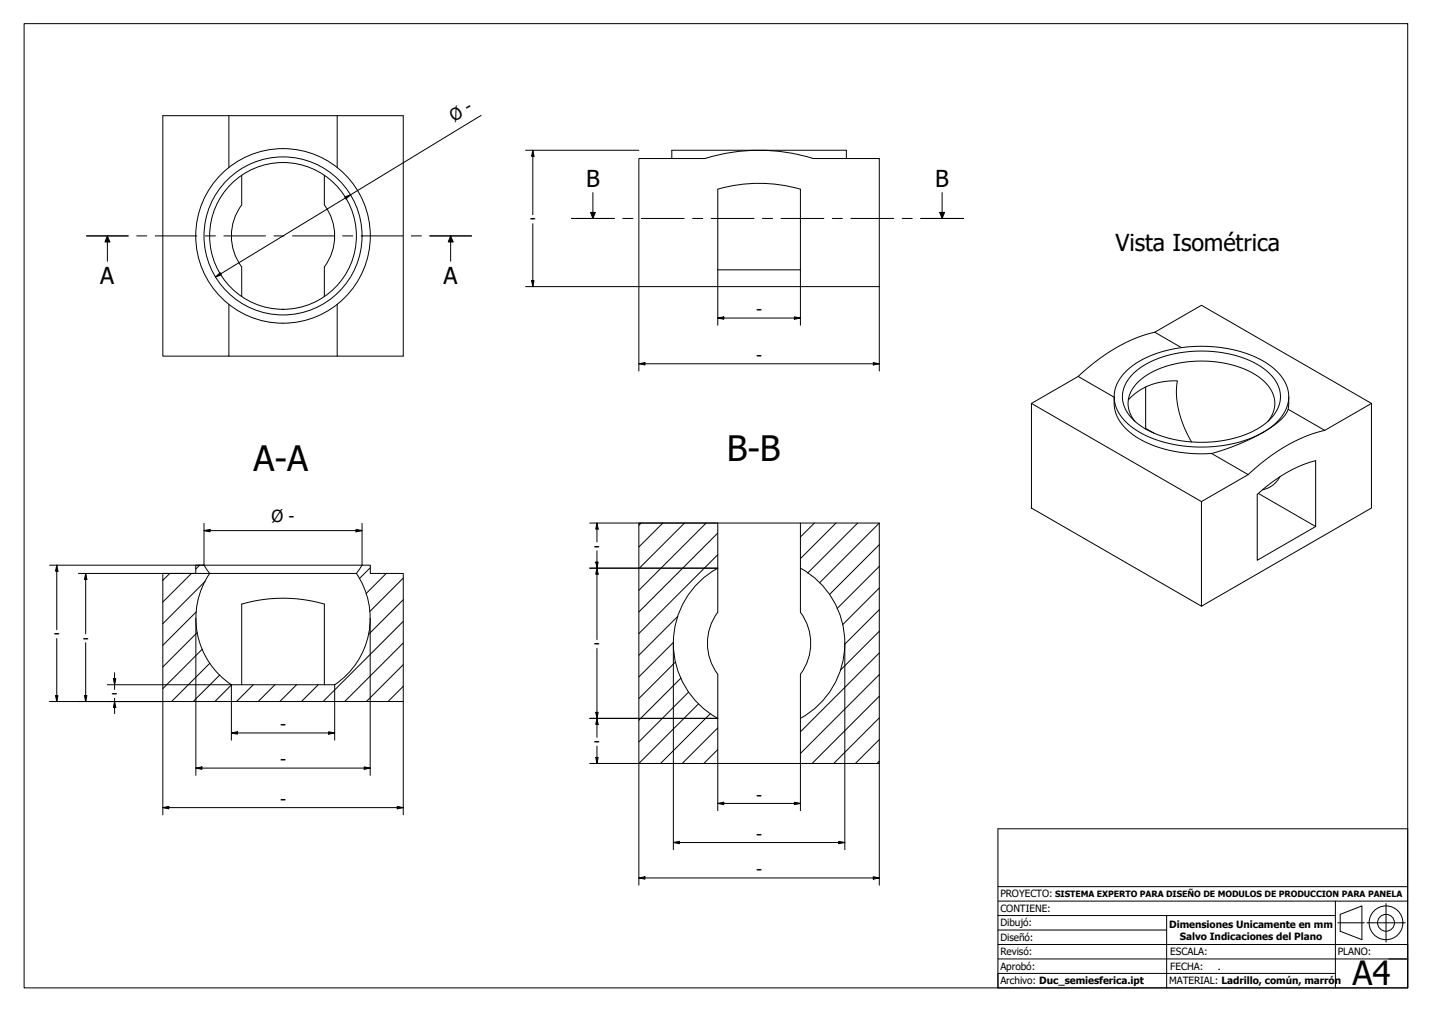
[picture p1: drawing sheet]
<svg xmlns="http://www.w3.org/2000/svg" width="297mm" height="210mm" viewBox="0 0 297 210" stroke-linecap="round" stroke-linejoin="round" font-family="sans-serif">
<!-- layer: Sombreado (ISO) -->
<g fill="none" stroke="#000" stroke-width=".21">
<path d="M35.2 118.9l-1.4 1.5M39.7 118.9l-5.9 6M41.4 117.2l-.8 .8M76.8 117.7l-2.3 2.3M80.1 118.9l-4.2 4.2M83.6 119.9l-6.9 7M133 108.5l-.5 .5M137.5 108.5l-5 5M142 108.5l-9.5 9.4M146.5 108.5l-14 13.9M148.9 115.1l-16.4 16.3M148.9 110.6l-16.4 16.3"/>
<path d="M168.9 108.5l-2.9 2.9M173.4 108.5l-7.4 7.4M177.9 108.5l-10.3 10.3M182.4 117.5l-8.7 8.7M182.4 113l-10.3 10.3M182.4 108.5l-12.4 12.4M40.7 126.9l-6.9 7M40.9 131.2l-7.1 7.1M42 134.6l-8.2 8.2M42.6 120.6l-8.8 8.8M43.5 137.5l-7.9 8M83.6 137.9l-7.6 7.6"/>
<path d="M83.6 133.4l-12.1 12.1M83.6 128.9l-16.6 16.6M83.6 124.4l-7.2 7.2M139.7 133.2l-7.2 7.2M140.1 137.3l-7.6 7.6M140.6 127.8l-8.1 8.1M182.4 122l-7.6 7.6M182.4 139.9l-16.4 16.4M182.4 135.4l-16.4 16.4M182.4 130.9l-8.1 8.1M182.4 126.4l-7.2 7.2M45.6 140l-5.5 5.5"/>
<path d="M48 142l-3.4 3.5M52.5 142l-3.4 3.5M57 142l-3.5 3.5M61.5 142l-3.5 3.5M66 142l-3.5 3.5M83.6 142.3l-3.1 3.2M141.3 140.6l-8.8 8.8M142.8 143.5l-10.3 10.4M144.9 146l-12.4 12.4M147.4 148l-10.4 10.4M148.9 155.5l-2.9 2.9M148.9 151l-7.4 7.4"/>
<path d="M182.4 157.9l-.5 .5M182.4 153.4l-5 5M182.4 148.9l-9.5 9.5M182.4 144.4l-14 14"/>
</g>
<!-- layer: Visible (ISO) -->
<g fill="none" stroke="#000" stroke-width=".21">
<path d="M47.5 24v10.7M50.1 36.4v6.1a10.7 10.7 0 0 0 0 12.9v6.1M67.3 36.4v6.1a10.7 10.7 0 0 1 0 12.9v6.1M69.9 24v10.7M132.5 32.9h13.7a37.7 37.7 0 0 1 22.5 0h13.7v26.6h-49.9zM139.4 32.9v-1.7h36.2v1.7M148.9 39.2a30.8 30.8 0 0 1 17.1 0v16.8h-17.1zM47.5 63.1v10.8h-13.7v-49.9h49.8v49.9h-13.7v-10.8M47.5 73.9h22.4M233.4 77.2a21.7 21.7 0 0 1 14.2-5.3 24.8 24.8 0 0 1 16.4 4.4 7.2 7.2 0 0 1 2.9 8.2 12.7 12.7 0 0 1-8.1 6.6 28.5 28.5 0 0 1-22.7-1.6 8.9 8.9 0 0 1-5-7.4 7.4 7.4 0 0 1 2.3-4.9zM235.1 77.5a20.7 20.7 0 0 1 14-4.7 21.2 21.2 0 0 1 14.1 4.5 6.3 6.3 0 0 1-.1 10 21.5 21.5 0 0 1-14.6 4.4 20.3 20.3 0 0 1-13.5-4.7 6.2 6.2 0 0 1 .1-9.5zM239.5 68.9a34.9 34.9 0 0 0-15.9 9.2"/>
<path d="M245.1 72.1l-5.6-3.2 9.7-5.6 35.3 20.4M214 83.7l35.2 20.3v21.7l-35.2-20.3zM231.1 82.3v1.4a8.8 8.8 0 0 0 4.8 7.1 26.1 26.1 0 0 0 15.8 3.2l5-1.8 5.3-2.5M231.1 82.4l-7.5-4.3-9.6 5.6M234 83a12.8 12.8 0 0 1 10.2-4l-.2 2.8 .4 3.1 1.2 3.5 1.6 3.3M235.4 87.4a5.8 5.8 0 0 1 1-8.5 20.7 20.7 0 0 1 14.7-3.9 17.5 17.5 0 0 1 11.7 4.7 5.6 5.6 0 0 1 .2 7.7M237.5 88.9h.1l1.8 .9M237.6 80.3v8.6M251.3 94.1l7.6 4.3M258.9 98.4l-9.7 5.6M265.5 98.9l-.7 1-.8 .8-.9 .5-1.2 .4M267.2 84.9l7.6 4.4"/>
<path d="M267.3 82.3v1.4a5.3 5.3 0 0 1-2.7 4.3l-2.6 1.7M274.8 89.3a35.1 35.1 0 0 0-15.9 9.1M284.5 83.7v21.7l-35.3 20.3M284.5 83.7l-9.7 5.6M33.8 118.9h6.8v-1.7h36.2v1.7h6.8v26.6h-49.8zM42.3 117.2l1.2 1.7M43.5 118.9h30.4M43.5 118.9a16.6 16.6 0 0 0 4.5 23.1M73.9 118.9a16.6 16.6 0 0 1-4.5 23.1h-21.4M75.1 117.2l-1.2 1.7M148.9 117.8a17.8 17.8 0 0 0 0 31.2M148.9 117.8v-9.3h-16.4v49.9h16.4v-9.4"/>
<path d="M148.9 117.8v9.2a10.7 10.7 0 0 0 0 12.8v9.2M148.9 108.5h17.1M166 117.8a17.8 17.8 0 0 1 0 31.2M166 108.5h16.4v49.9h-16.4v-18.5a10.7 10.7 0 0 0 0-12.9zM261 102.3l11.9 6.9v-13.7a28.8 28.8 0 0 0-12.1 7.1v13.6l12.1-7M50.1 142v-16.7l4.2-.9 4.1-.3 4.7 .3 4.2 .9v16.7M148.9 158.4h17.1"/>
<circle cx="58.7" cy="48.9" r="16.4"/>
<circle cx="58.7" cy="48.9" r="15.2"/>
<circle cx="58.7" cy="48.9" r="18.1"/>
</g>
<g fill="none" stroke="#000" stroke-width=".21">
<path d="M123 40v5.3M195.4 40v5.3M18 48.9h8.6M22.3 48.9l.5 1.3h-1zM22.3 48.9v5.3M28.3 48.9h2.1M32.2 48.9h8.6M42.6 48.9h2.1M46.4 48.9h8.7M56.8 48.9h2.1M60.7 48.9h8.6M71.1 48.9h2.1"/>
<path d="M74.9 48.9h8.7M85.3 48.9h2.1M89.2 48.9h8.6M93.5 48.9l.5 1.3h-1zM93.5 48.9v5.3M118.5 45.3h8.9M122.5 44.1h1l-.5 1.2zM129.2 45.3h2.1M133 45.3h8.9M143.7 45.3h2.1M147.5 45.3h8.9M158.2 45.3h2.1"/>
<path d="M162 45.3h8.9M172.6 45.3h2.1M176.5 45.3h8.9M187.1 45.3h2.1M191 45.3h8.9M194.9 44.1h1l-.5 1.2z"/>
</g>
<g fill="#000">
<path d="M22.3 48.9l.5 1.3h-1z" fill-rule="evenodd"/>
<path d="M93.5 48.9l.5 1.3h-1z" fill-rule="evenodd"/>
<path d="M122.5 44.1h1l-.5 1.2z" fill-rule="evenodd"/>
<path d="M194.9 44.1h1l-.5 1.2z" fill-rule="evenodd"/>
</g>
<g fill="none" stroke="#000" stroke-width=".21">
<path d="M207 171.9h85v33h-85zM207 198.9h85M207 195.9h85M207 186.9h85M207 183.9h85M207 189.9h35M207 192.9h35M277 189.9h-35v15M277 186.9v18M277.5 191.4h5.5M278 189.7l4.5-1.8v7l-4.5-1.7zM283.5 191.4h8"/>
<path d="M287.5 187.4v8M277 201.9h-70v3"/>
<circle cx="287.5" cy="191.4" r="3.5"/>
<circle cx="287.5" cy="191.4" r="1.75"/>
</g>
<path d="M288.1 198.9h3.9" fill="none" stroke="#000" stroke-width=".21"/>
<!-- layer: 0 -->
<path d="M252.9 201h.1" fill="none" stroke="#000" stroke-width=".21"/>
<!-- layer: Borde (ISO) -->
<path d="M5 4.9h287v200h-287z" fill="none" stroke="#000" stroke-width=".21"/>
<!-- layer: Cota (ISO) -->
<g fill="none" stroke="#000" stroke-width=".21">
<path d="M99.8 23.9l-55.1 33.5M109 31.2h23.5M110.5 31.2l.3 1.2h-.5zM110.5 31.2v13.3M44.7 57.4l.9-.8 .3 .4zM71.5 40.8l1.2-.4-.9 .9zM109 59.5h23.5v17.4M110.3 58.2h.5l-.3 1.3zM110.5 46.4v13.1M148.9 56v11.5M166 56v11.5M182.4 59.5v17.4"/>
<path d="M132.5 75.5l1.3-.3v.5zM132.5 75.5h49.9M148.9 66l1.2-.3v.5zM148.9 66h17.1M164.8 65.7l1.2 .3-1.2 .2zM181.1 75.2l1.3 .3-1.3 .2zM11.8 117.2l.2 1.3h-.5zM11.8 117.2v13.4M16.3 118.9h27.2M17.8 118.9l.2 1.3h-.5zM17.8 118.9v12.6M42.3 110.1l1.3-.3v.5z"/>
<path d="M42.3 108.6v8.6h-32M42.3 110.1h32.8M73.9 109.8l1.2 .3-1.2 .2zM75.1 108.6v8.6M122.3 117.8h26.6M122.3 108.5h26.6M123.6 116.6h.5l-.3 1.2zM123.8 117.8l.3 1.3h-.5zM123.8 108.5l.3 1.2h-.5zM123.8 108.5v3.9M123.8 114.2v18.5M11.8 132.4v13.1"/>
<path d="M17.8 133.3v12.2M23.8 139.5v3.5M40.6 128.2v32.6M76.8 128.2v32.6M123.8 134.5v18.4M139.7 133.4v42.9M175.2 133.4v42.9M10.3 145.5h23.5v23.5M11.5 144.3h.5l-.2 1.2zM17.5 144.3h.5l-.2 1.2zM22.3 142h25.7v11.5M23.5 140.8h.5l-.2 1.2z"/>
<path d="M23.8 145.5l.2 1.3h-.5zM23.8 144.8v3.2M40.6 159.3l1.3-.2v.5zM40.6 159.3h36.2M48 152l1.2-.2v.5zM48 152h21.4M68.2 151.8l1.2 .2-1.2 .3zM69.4 142v11.5M75.5 159.1l1.3 .2-1.3 .3zM83.6 145.5v23.5M122.3 158.4h26.6v9.7M122.3 149h26.6"/>
<path d="M123.6 157.1h.5l-.3 1.3zM123.6 147.8h.5l-.3 1.2zM123.8 149l.3 1.2h-.5zM123.8 154.7v3.7M132.5 158.4v25.2M166 158.4v9.7M182.4 158.4v25.2M33.8 167.5l1.2-.2v.5zM33.8 167.5h49.8M82.4 167.3l1.2 .2-1.2 .3zM139.7 174.8l1.2-.3v.5zM139.7 174.8h35.5"/>
<path d="M148.9 166.6l1.2-.2v.5zM148.9 166.6h17.1M164.8 166.4l1.2 .2-1.2 .3zM174 174.5l1.2 .3-1.2 .2zM132.5 182.1l1.3-.2v.4zM132.5 182.1h49.9M181.1 181.9l1.3 .2-1.3 .2z"/>
</g>
<g fill="#000">
<path d="M110.5 31.2l.3 1.2h-.5z" fill-rule="evenodd"/>
<path d="M44.7 57.4l.9-.8 .3 .4z" fill-rule="evenodd"/>
<path d="M71.5 40.8l1.2-.4-.9 .9z" fill-rule="evenodd"/>
<path d="M110.3 58.2h.5l-.3 1.3z" fill-rule="evenodd"/>
<path d="M132.5 75.5l1.3-.3v.5z" fill-rule="evenodd"/>
<path d="M148.9 66l1.2-.3v.5z" fill-rule="evenodd"/>
<path d="M164.8 65.7l1.2 .3-1.2 .2z" fill-rule="evenodd"/>
<path d="M181.1 75.2l1.3 .3-1.3 .2z" fill-rule="evenodd"/>
<path d="M11.8 117.2l.2 1.3h-.5z" fill-rule="evenodd"/>
<path d="M42.3 110.1l1.3-.3v.5z" fill-rule="evenodd"/>
<path d="M73.9 109.8l1.2 .3-1.2 .2z" fill-rule="evenodd"/>
<path d="M123.6 116.6h.5l-.3 1.2z" fill-rule="evenodd"/>
<path d="M123.8 117.8l.3 1.3h-.5z" fill-rule="evenodd"/>
<path d="M123.8 108.5l.3 1.2h-.5z" fill-rule="evenodd"/>
<path d="M17.8 118.9l.2 1.3h-.5z" fill-rule="evenodd"/>
<path d="M11.5 144.3h.5l-.2 1.2z" fill-rule="evenodd"/>
<path d="M17.5 144.3h.5l-.2 1.2z" fill-rule="evenodd"/>
<path d="M23.5 140.8h.5l-.2 1.2z" fill-rule="evenodd"/>
<path d="M23.8 145.5l.2 1.3h-.5z" fill-rule="evenodd"/>
<path d="M40.6 159.3l1.3-.2v.5z" fill-rule="evenodd"/>
<path d="M48 152l1.2-.2v.5z" fill-rule="evenodd"/>
<path d="M68.2 151.8l1.2 .2-1.2 .3z" fill-rule="evenodd"/>
<path d="M75.5 159.1l1.3 .2-1.3 .3z" fill-rule="evenodd"/>
<path d="M123.6 157.1h.5l-.3 1.3z" fill-rule="evenodd"/>
<path d="M123.6 147.8h.5l-.3 1.2z" fill-rule="evenodd"/>
<path d="M123.8 149l.3 1.2h-.5z" fill-rule="evenodd"/>
<path d="M33.8 167.5l1.2-.2v.5z" fill-rule="evenodd"/>
<path d="M82.4 167.3l1.2 .2-1.2 .3z" fill-rule="evenodd"/>
<path d="M139.7 174.8l1.2-.3v.5z" fill-rule="evenodd"/>
<path d="M148.9 166.6l1.2-.2v.5z" fill-rule="evenodd"/>
<path d="M164.8 166.4l1.2 .2-1.2 .3z" fill-rule="evenodd"/>
<path d="M174 174.5l1.2 .3-1.2 .2z" fill-rule="evenodd"/>
<path d="M132.5 182.1l1.3-.2v.4z" fill-rule="evenodd"/>
<path d="M181.1 181.9l1.3 .2-1.3 .2z" fill-rule="evenodd"/>
</g>
<g font-size="7.3">
<text x="150.8" y="95.7">B-B</text>
<text x="52.6" y="97.6">A-A</text>
</g>
<text font-size="6.9" x="280.6" y="204.4">A4</text>
<g font-size="4.8">
<text x="121.6" y="38.8">B</text>
<text x="194" y="38.8">B</text>
<text x="231.4" y="52.1">Vista Isométrica</text>
<text x="20.8" y="58.9">A</text>
<text x="92" y="58.9">A</text>
</g>
<g font-size="3.5">
<text x="94.2" y="25.3" transform="rotate(-31 94.2 25.3)">Ø-</text>
<text x="109.9" y="46.6">-</text>
<text x="156.8" y="65.4">-</text>
<text x="156.8" y="74.9">-</text>
<text x="56.3" y="108.3">Ø -</text>
<text x="123.2" y="114.4">-</text>
<text x="11.1" y="132.6">-</text>
<text x="17.2" y="133.5">-</text>
<text x="123.2" y="134.7">-</text>
<text x="23.1" y="145">-</text>
<text x="58.1" y="151.4">-</text>
<text x="123.2" y="154.9">-</text>
<text x="58.1" y="158.7">-</text>
<text x="58.1" y="166.9">-</text>
<text x="156.8" y="166.1">-</text>
<text x="156.8" y="174.2">-</text>
<text x="156.8" y="181.5">-</text>
</g>
<g font-size="2.1">
<text x="207.5" y="189.2">CONTIENE:</text>
<text x="207.5" y="186.2">PROYECTO:</text>
<text x="207.5" y="195.2">Diseñó:</text>
<text x="207.5" y="192.2">Dibujó:</text>
<text x="242.5" y="192.5">Dimensiones Unicamente en mm</text>
<text x="244.7" y="194.9">Salvo Indicaciones del Plano</text>
<text x="207.5" y="201.2">Aprobó:</text>
<text x="207.5" y="198.2">Revisó:</text>
<text x="242.7" y="198.2">ESCALA:</text>
<text x="242.7" y="201.2">FECHA:</text>
<text x="277.5" y="198.2">PLANO:</text>
<text x="207.5" y="204.2">Archivo: Duc_semiesferica.ipt</text>
<text x="242.5" y="204.2">MATERIAL: Ladrillo, común, marrón</text>
</g>
<text font-size="1.8" x="218.9" y="186.1">SISTEMA EXPERTO PARA DISEÑO DE MODULOS DE PRODUCCION PARA PANELA</text>
</svg>
